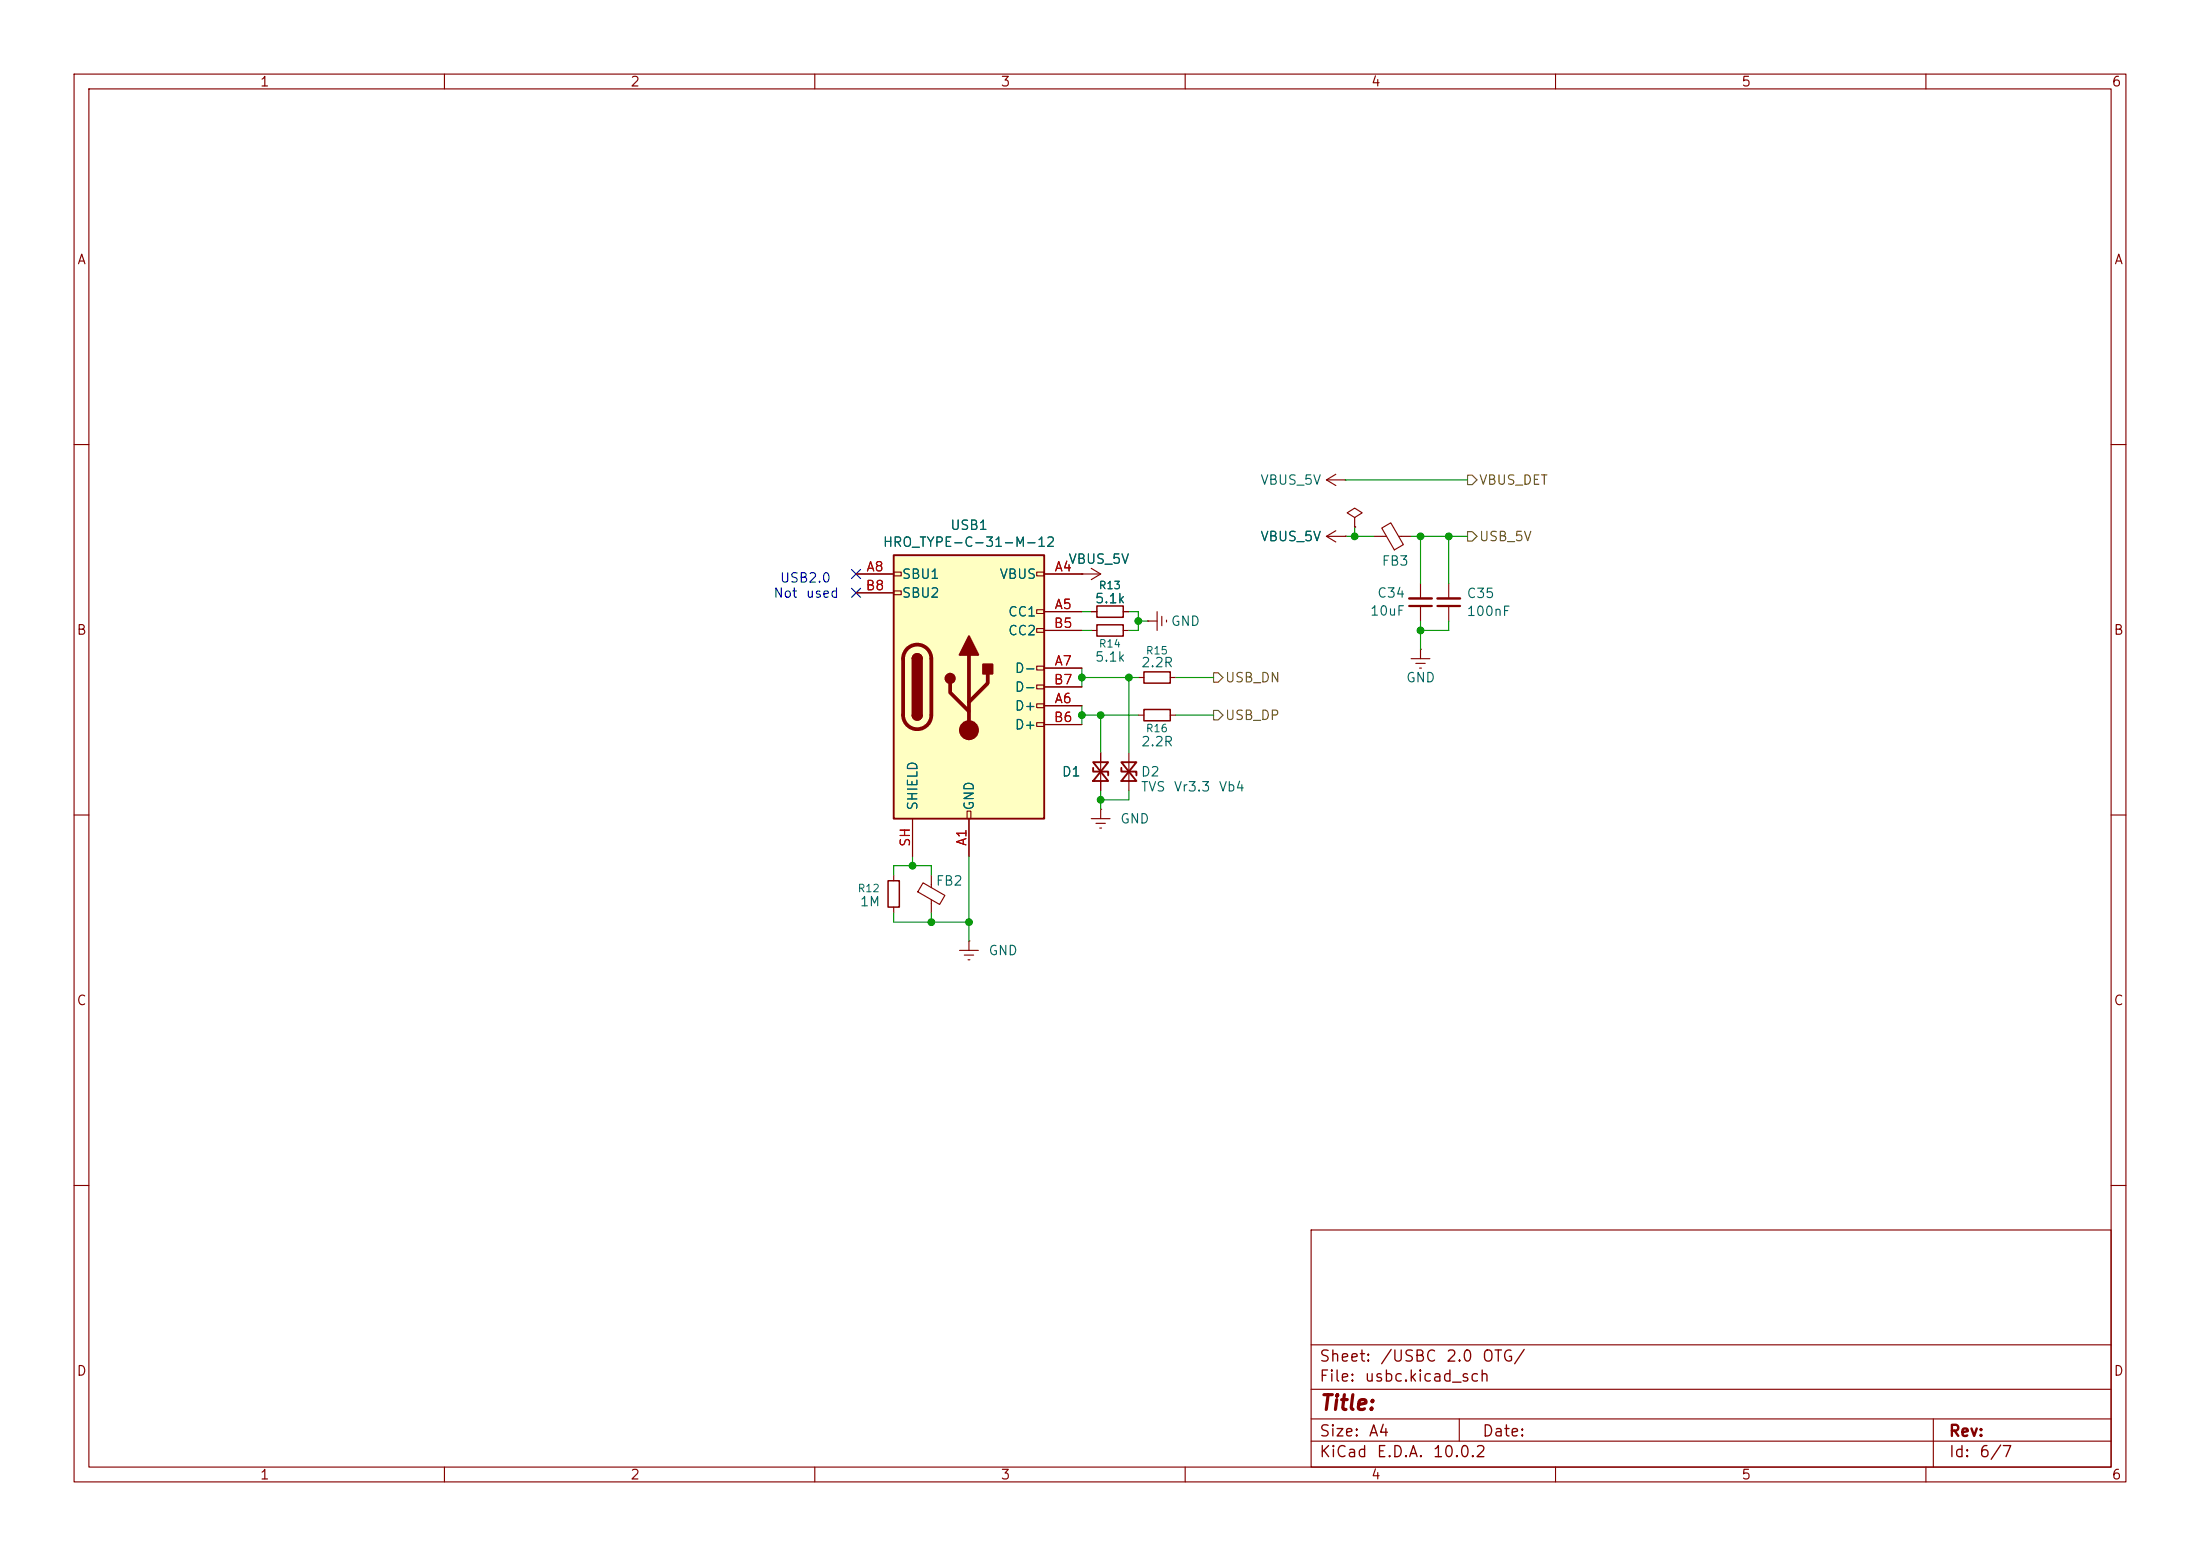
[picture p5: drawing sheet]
<svg xmlns="http://www.w3.org/2000/svg" width="297mm" height="210mm" viewBox="0 0 297 210" stroke-linecap="round" stroke-linejoin="round" font-family="sans-serif">
<g fill="none" stroke="#840000" stroke-width=".15">
<path d="M10 10h277v190h-277zM12 12h273v186h-273zM60 10v2M110 10v2M160 10v2M210 10v2M260 10v2M10 60h2M146 77.5h.1M146 77.5h2.6M147.3 76.7l1.3 .8M148.6 77.5l-1.3 .7"/>
<path d="M285 60h2M147.3 85.1h.8M147.3 82.6h.8M151.6 85.1h.8M151.6 82.6h.8M10 110h2M124.6 119.2l3 1.7-.8 1.2-2.9-1.7zM125.7 118.1v1.7M148.6 101.6v5.1M285 110h2M125.7 121.4v1.8M10 160h2"/>
<path d="M177 166h108v32h-108zM285 160h2M60 198v2M110 198v2M160 198v2M177 194.5h108M177 191.5h108M177 187.5h108M177 181.5h108M197 191.5v3M210 198v2M260 198v2"/>
<path d="M261 191.5v6.5"/>
</g>
<path d="M148.1 84.3h3.5v1.6h-3.5zM148.1 81.8h3.5v1.5h-3.5z" fill="none" stroke="#840000" stroke-width=".2"/>
<path d="M147.6 102.9h2l-2 2.5h2zM147.6 103.6v.5h2v.5" fill="none" stroke="#840000" stroke-width=".25"/>
<path d="M120.6 74.9h20.4v35.6h-20.4z" fill="#ffffc2"/>
<g fill="none" stroke="#840000" stroke-width=".15">
<path d="M115.6 77.5h5M120.6 77.2h1.1v.5h-1.1zM120.6 79.8h1.1v.5h-1.1zM140 77.2h1v.5h-1zM141 77.5h5M146 77.5h.1M179.1 64.8l1.2 .7M179.1 64.8h2.5M179.1 72.4l1.2 .8M179.1 72.4h2.5M180.3 64l-1.2 .8M180.3 71.6l-1.2 .8"/>
<path d="M181.6 64.8h.1M181.6 72.4h.1M182.9 69.9l1-.7-1-.6-1 .6 1 .7v1.2M182.9 71.1h.1M185.4 72.4h1.8M186.5 71.3l1.3-.7 1.7 2.9-1.3 .7zM188.8 72.4h1.7M191.8 78.7v2.1M195.6 78.7v2.1M115.6 80h5M140 82.3h1v.5h-1zM140 84.8h1v.5h-1z"/>
<path d="M140 89.9h1v.5h-1zM140 92.5h1v.5h-1zM140 95h1v.5h-1zM140 97.5h1v.5h-1zM141 82.6h5M141 95.3h5M141 90.2h5M141 85.1h5M141 97.8h5M141 92.7h5M147.3 82.6h.8M151.6 82.6h.8"/>
<path d="M153.7 96.5h.7M153.7 91.4h.7M154.9 83.8h.1M154.9 83.8h1.3M156.2 82.6v2.5M156.8 83.2v1.3M157.5 83.7v.2M158 96.5h.7M158 91.4h.7M190.5 88.9h2.5M191.1 89.5h1.3M191.6 90.2h.3"/>
<path d="M191.8 87.6h.1M191.8 81.8v2M191.8 87.6v1.3M195.6 81.8v2M120.6 118.1v.8M123.2 110.5v5.1M130.6 109.5h.5v1h-.5zM130.8 110.5v5.1M147.3 110.5h2.6M148 111.1h1.2M148.5 111.8h.2M148.6 109.2h.1"/>
<path d="M148.6 101.6v1.3M148.6 105.4v1.3M148.6 109.2v1.3M152.4 101.6v5.1M120.6 122.4v.8M129.5 128.3h2.6M130.2 128.9h1.2M130.7 129.5h.2M130.8 127h.1M130.8 127v1.3"/>
</g>
<path d="M120.6 74.9h20.4v35.6h-20.4zM123.2 88.9a.64 .64 0 0 1 .6-.6 .64 .64 0 0 1 .7 .6M123.2 96.5a.64 .64 0 0 0 .6 .7 .64 .64 0 0 0 .7-.7M151.4 102.9h2l-2 2.5h2zM151.4 103.6v.5h2v.5" fill="none" stroke="#840000" stroke-width=".25"/>
<path d="M122.5 87.6a1.9 1.9 0 0 1 2-.5 1.9 1.9 0 0 1 1.2 1.8v7.6a1.91 1.91 0 0 1-1.9 1.9 1.91 1.91 0 0 1-1.9-1.9v-7.6a1.9 1.9 0 0 1 .6-1.3zM128.3 92.2v1.3l2.5 2.5M130.8 88.4v10.2M133.3 90.9v1.3l-2.5 2.5" fill="none" stroke="#840000" stroke-width=".51"/>
<g fill="#840000" stroke="#840000" stroke-width=".25">
<path d="M123.2 88.9h1.3v7.6h-1.3z"/>
<path d="M123.4 88.5a.64 .64 0 0 1 .7-.2 .64 .64 0 0 1 .4 .6h-1.3z"/>
<path d="M123.2 96.5h1.3a.64 .64 0 0 1-.7 .7 .64 .64 0 0 1-.6-.7z"/>
<path d="M130.8 85.9l1.3 2.5h-2.6z"/>
<path d="M132.7 89.7h1.3v1.2h-1.3z"/>
<circle cx="128.3" cy="91.6" r=".63"/>
</g>
<circle cx="130.8" cy="98.6" r="1.27" fill="#840000" stroke="#840000" stroke-width=".15"/>
<path d="M154.4 95.8h3.6v1.5h-3.6zM154.4 90.7h3.6v1.5h-3.6zM119.9 118.9h1.5v3.5h-1.5z" fill="none" stroke="#840000" stroke-width=".2"/>
<path d="M190.2 81.8h3.1M194.1 81.8h3" fill="none" stroke="#840000" stroke-width=".3"/>
<path d="M190.2 80.8h3.1M194.1 80.8h3" fill="none" stroke="#840000" stroke-width=".33"/>
<path d="M198.1 71.8h.7l.6 .6-.6 .6h-.7zM198.1 64.1h.7l.6 .7-.6 .6h-.7zM163.8 90.8h.7l.6 .6-.6 .7h-.7zM163.8 95.9h.7l.6 .6-.6 .7h-.7z" fill="none" stroke="#725600" stroke-width=".15"/>
<g fill="none" stroke="#009600" stroke-width=".15">
<path d="M181.6 72.4h3.8M181.6 64.8h16.5M182.9 71.1v1.3M190.5 72.4h7.6M191.8 72.4v6.3M195.6 72.4v6.3M146 90.2v2.5M146 95.3v2.5M146 85.1h1.3M146 82.6h1.3M146 96.5h7.7M146 91.4h7.7"/>
<path d="M148.6 96.5v5.1M152.4 82.6h1.3v2.5h-1.3M152.4 91.4v10.2M153.7 83.8h1.2M158.7 96.5h5.1M158.7 91.4h5.1M191.8 83.8v3.8M195.6 83.8v1.3h-3.8M120.6 118.1v-1.3h5.1v1.3M123.2 115.6v1.2M130.8 115.6v11.4M148.6 106.7v2.5"/>
<path d="M152.4 106.7v1.3h-3.8M120.6 123.2v1.3h10.2M125.7 123.2v1.3"/>
</g>
<path d="M115 79.4l1.2 1.2M115 76.9l1.2 1.2M116.2 79.4l-1.2 1.2M116.2 76.9l-1.2 1.2" fill="none" stroke="#000084" stroke-width=".15"/>
<g fill="#009600" stroke="#009600" stroke-width=".14">
<circle cx="152.4" cy="91.4" r=".46"/>
<circle cx="153.7" cy="83.8" r=".46"/>
<circle cx="191.8" cy="72.4" r=".46"/>
<circle cx="195.6" cy="72.4" r=".46"/>
<circle cx="191.8" cy="85.1" r=".46"/>
<circle cx="182.9" cy="72.4" r=".46"/>
<circle cx="125.7" cy="124.5" r=".46"/>
<circle cx="130.8" cy="124.5" r=".46"/>
<circle cx="123.2" cy="116.8" r=".46"/>
<circle cx="148.6" cy="108" r=".46"/>
<circle cx="146" cy="91.4" r=".46"/>
<circle cx="146" cy="96.5" r=".46"/>
<circle cx="148.6" cy="96.5" r=".46"/>
</g>
<text font-size="2" fill="#840000" x="178" y="190.8">Title:</text>
<g font-size="1.5" fill="#840000">
<text x="178" y="184.2">Sheet:</text>
<text x="186.2" y="184.2">/USBC</text>
<text x="195.1" y="184.2">2.0</text>
<text x="200" y="184.2">OTG/</text>
<text x="178" y="186.9">File:</text>
<text x="184.1" y="186.9">usbc.kicad_sch</text>
<text x="178" y="197.1">KiCad</text>
<text x="178" y="194.3">Size:</text>
<text x="184.7" y="194.3">A4</text>
<text x="185.7" y="197.1">E.D.A.</text>
<text x="193.3" y="197.1">10.0.2</text>
<text x="200" y="194.3">Date:</text>
<text x="263" y="194.3">Rev:</text>
<text x="263" y="197.1">Id:</text>
<text x="267.1" y="197.1">6/7</text>
</g>
<g font-size="1.3" fill="#840000">
<text x="35" y="12">1</text>
<text x="85" y="12">2</text>
<text x="135" y="12">3</text>
<text x="185" y="12">4</text>
<text x="235" y="12">5</text>
<text x="285" y="12">6</text>
<text x="10.3" y="36">A</text>
<text x="285.3" y="36">A</text>
<text x="10.3" y="86">B</text>
<text x="285.3" y="86">B</text>
<text x="10.3" y="136">C</text>
<text x="285.3" y="136">C</text>
<text x="10.3" y="186">D</text>
<text x="285.3" y="186">D</text>
<text x="35" y="200">1</text>
<text x="85" y="200">2</text>
<text x="135" y="200">3</text>
<text x="185" y="200">4</text>
<text x="235" y="200">5</text>
<text x="285" y="200">6</text>
</g>
<g font-size="1.3" fill="#006464">
<text x="170.1" y="65.7">VBUS_5V</text>
<text x="128.2" y="71.8">USB1</text>
<text x="119.1" y="74.1">HRO_TYPE-C-31-M-12</text>
<text x="144.2" y="76.4">VBUS_5V</text>
<text x="170.1" y="73.4">VBUS_5V</text>
<text x="186.4" y="76.7">FB3</text>
<text x="121.7" y="78.4">SBU1</text>
<text x="121.7" y="81">SBU2</text>
<text x="134.9" y="78.4">VBUS</text>
<text x="136" y="83.5">CC1</text>
<text x="147.7" y="81.7">5.1k</text>
<text x="184.9" y="83.4">10uF</text>
<text x="185.8" y="81">C34</text>
<text x="197.9" y="83.5">100nF</text>
<text x="197.9" y="81">C35</text>
<text x="136" y="86.1">CC2</text>
<text x="147.7" y="89.6">5.1k</text>
<text x="158" y="84.8">GND</text>
<text x="136.9" y="91.1">D-</text>
<text x="136.9" y="93.7">D-</text>
<text x="154" y="90.4">2.2R</text>
<text x="189.7" y="92.4">GND</text>
<text x="136.9" y="96.2">D+</text>
<text x="136.9" y="98.8">D+</text>
<text x="154" y="101">2.2R</text>
<text x="143.3" y="105.1">D1</text>
<text x="153.9" y="105.1">D2</text>
<text x="153.9" y="107.1">TVS</text>
<text x="158.4" y="107.1">Vr3.3</text>
<text x="164.4" y="107.1">Vb4</text>
<text x="124.2" y="109.5" transform="rotate(-90 124.2 109.5)">SHIELD</text>
<text x="131.8" y="109.5" transform="rotate(-90 131.8 109.5)">GND</text>
<text x="151.1" y="111.5">GND</text>
<text x="126.2" y="119.8">FB2</text>
<text x="116" y="122.6">1M</text>
<text x="133.4" y="129.2">GND</text>
</g>
<g font-size="1.3" fill="#725600">
<text x="199.6" y="65.7">VBUS_DET</text>
<text x="199.6" y="73.4">USB_5V</text>
<text x="165.3" y="92.4">USB_DN</text>
<text x="165.3" y="97.5">USB_DP</text>
</g>
<g font-size="1.3" fill="#a90000">
<text x="116.9" y="77.4">A8</text>
<text x="142.3" y="77.4">A4</text>
<text x="116.8" y="80">B8</text>
<text x="142.3" y="82.5">A5</text>
<text x="142.2" y="85.1">B5</text>
<text x="142.2" y="92.7">B7</text>
<text x="142.3" y="95.2">A6</text>
<text x="142.3" y="90.1">A7</text>
<text x="142.2" y="97.8">B6</text>
<text x="123.2" y="114.4" transform="rotate(-90 123.2 114.4)">SH</text>
<text x="130.8" y="114.3" transform="rotate(-90 130.8 114.3)">A1</text>
</g>
<g font-size="1.3" fill="#0000c2">
<text x="104.3" y="81">Not</text>
<text x="105.2" y="78.9">USB2.0</text>
<text x="108.7" y="81">used</text>
</g>
<g font-size="1" fill="#006464">
<text x="148.3" y="79.8">R13</text>
<text x="148.3" y="87.6">R14</text>
<text x="154.6" y="88.6">R15</text>
<text x="154.6" y="99.1">R16</text>
<text x="115.7" y="120.7">R12</text>
</g>
</svg>
